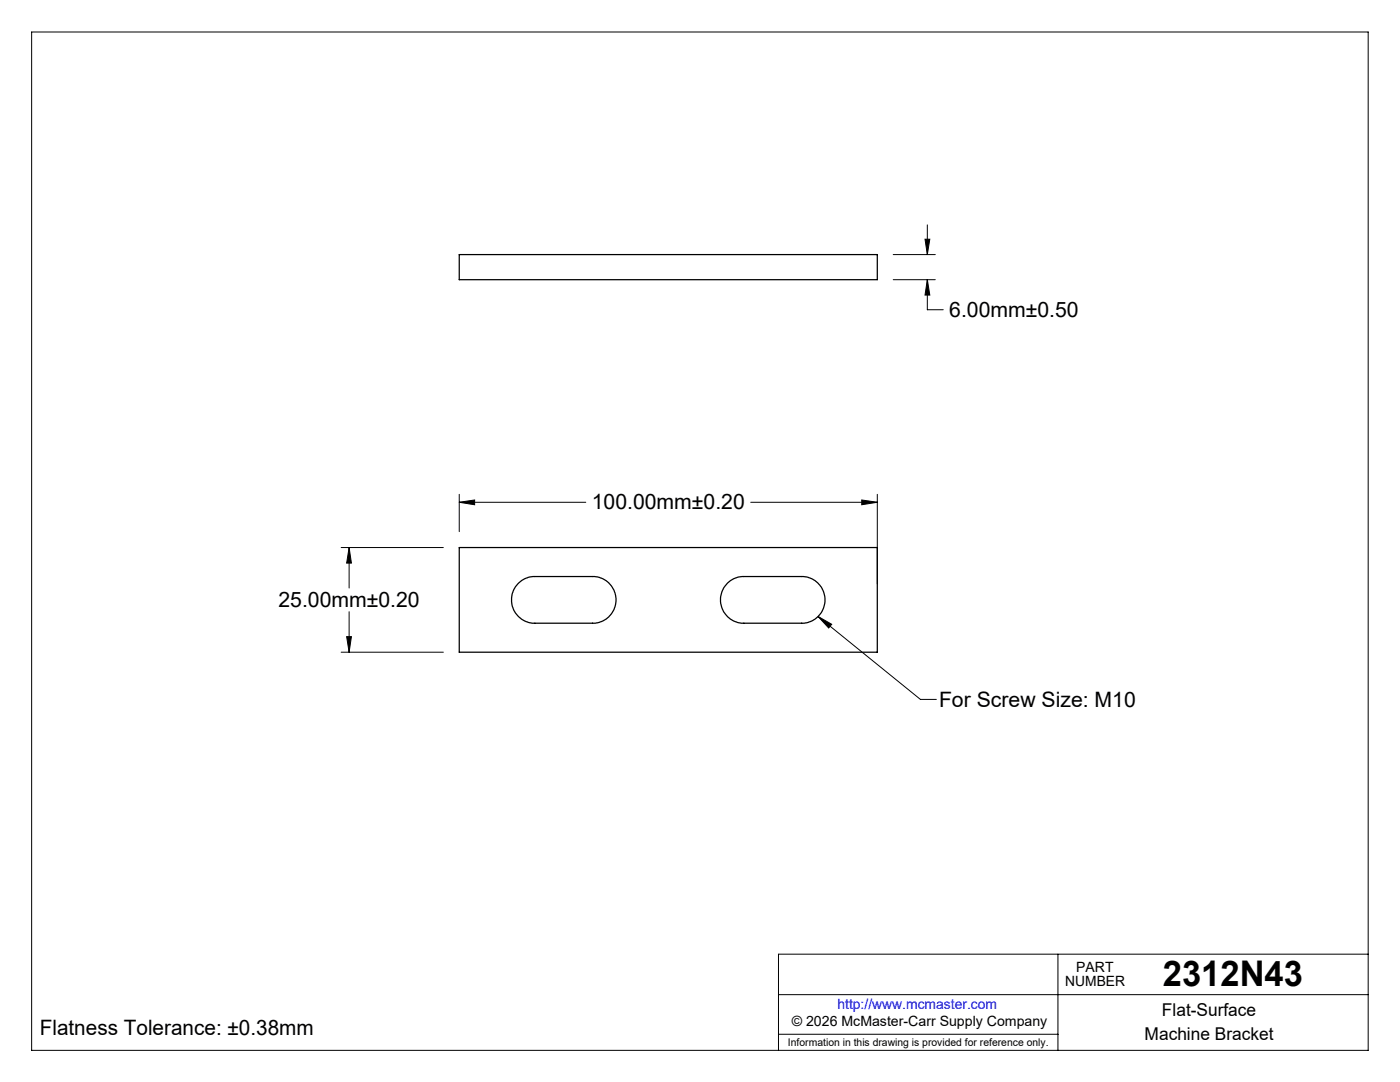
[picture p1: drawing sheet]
<svg xmlns="http://www.w3.org/2000/svg" width="279mm" height="216mm" viewBox="0 0 279 216" stroke-linecap="round" stroke-linejoin="round" font-family="sans-serif">
<g fill="none" stroke="#000" stroke-width=".2">
<path d="M6.3 6.4h266.7v203.2h-266.7zM178.3 50.8h8.4M178.3 55.8h8.4M184.6 47.7h1l-.5 3.1zM185.1 55.8l.5 3.1h-1zM185.1 55.8v6h3.1M185.1 44.9v5.9M91.7 98.6v7.5M172 99.8l3.1 .4-3.1 .5zM175.1 98.6v17.9M68.1 109.3h20.4M69.7 109.3l.4 3.1h-.9z"/>
<path d="M69.7 109.3v8M91.7 100.2l3-.4v.9zM91.7 100.2h25.2M149.8 100.2h25.3M68.1 130.1h20.4M69.2 127h.9l-.4 3.1zM69.7 122.1v8M163.3 123l2.7 1.6-.6 .7zM163.3 123l20.4 16.6h3.2M155.4 198.5h117.6M211.1 190.4v19.2M273 190.4h-117.6v19.2"/>
<path d="M155.4 206.4h55.7"/>
</g>
<path d="M91.7 50.8h83.4v5h-83.4zM91.7 109.3h83.4v20.8h-83.4zM103.3 116.6l.1-.1a4.7 4.7 0 0 1 3.4-1.5h11.9l1.3 .4a4.7 4.7 0 0 1 2.9 5.2 4.7 4.7 0 0 1-4.6 3.8h-11.8a4.7 4.7 0 0 1-4.1-2.9 4.7 4.7 0 0 1 .9-4.9zM145.1 116.5l1.3-1 1.7-.5h12.3l1.2 .3a4.7 4.7 0 0 1 3 5.2 4.7 4.7 0 0 1-4.6 3.9h-12.1l-1.1-.3a4.7 4.7 0 0 1-1.7-7.6z" fill="none" stroke="#000" stroke-width=".25"/>
<path d="M69.7 109.3l.4 3.1h-.9zM69.2 127h.9l-.4 3.1zM172 99.8l3.1 .4-3.1 .5zM91.7 100.2l3-.4v.9zM163.3 123l2.7 1.6-.6 .7zM184.6 47.7h1l-.5 3.1zM185.1 55.8l.5 3.1h-1z" fill="#000"/>
<text font-size="7.1" x="232.1" y="196.8">2312N43</text>
<g font-size="4.2">
<text x="189.4" y="63.2">6.00mm±0.50</text>
<text x="118.1" y="101.6">100.00mm±0.20</text>
<text x="55.6" y="121.1">25.00mm±0.20</text>
<text x="187.4" y="141.2">For Screw Size: M10</text>
<text x="7.9" y="206.5">Flatness Tolerance: ±0.38mm</text>
</g>
<g font-size="3.5">
<text x="231.9" y="202.8">Flat-Surface</text>
<text x="228.4" y="207.5">Machine Bracket</text>
</g>
<g font-size="2.8">
<text x="212.6" y="196.8">NUMBER</text>
<text x="214.8" y="194">PART</text>
<text x="158" y="204.8">© 2026 McMaster-Carr Supply Company</text>
</g>
<text font-size="2.8" fill="#00f" x="167.1" y="201.4">http://www.mcmaster.com</text>
<text font-size="2.1" x="157.3" y="208.6">Information in this drawing is provided for reference only.</text>
</svg>
